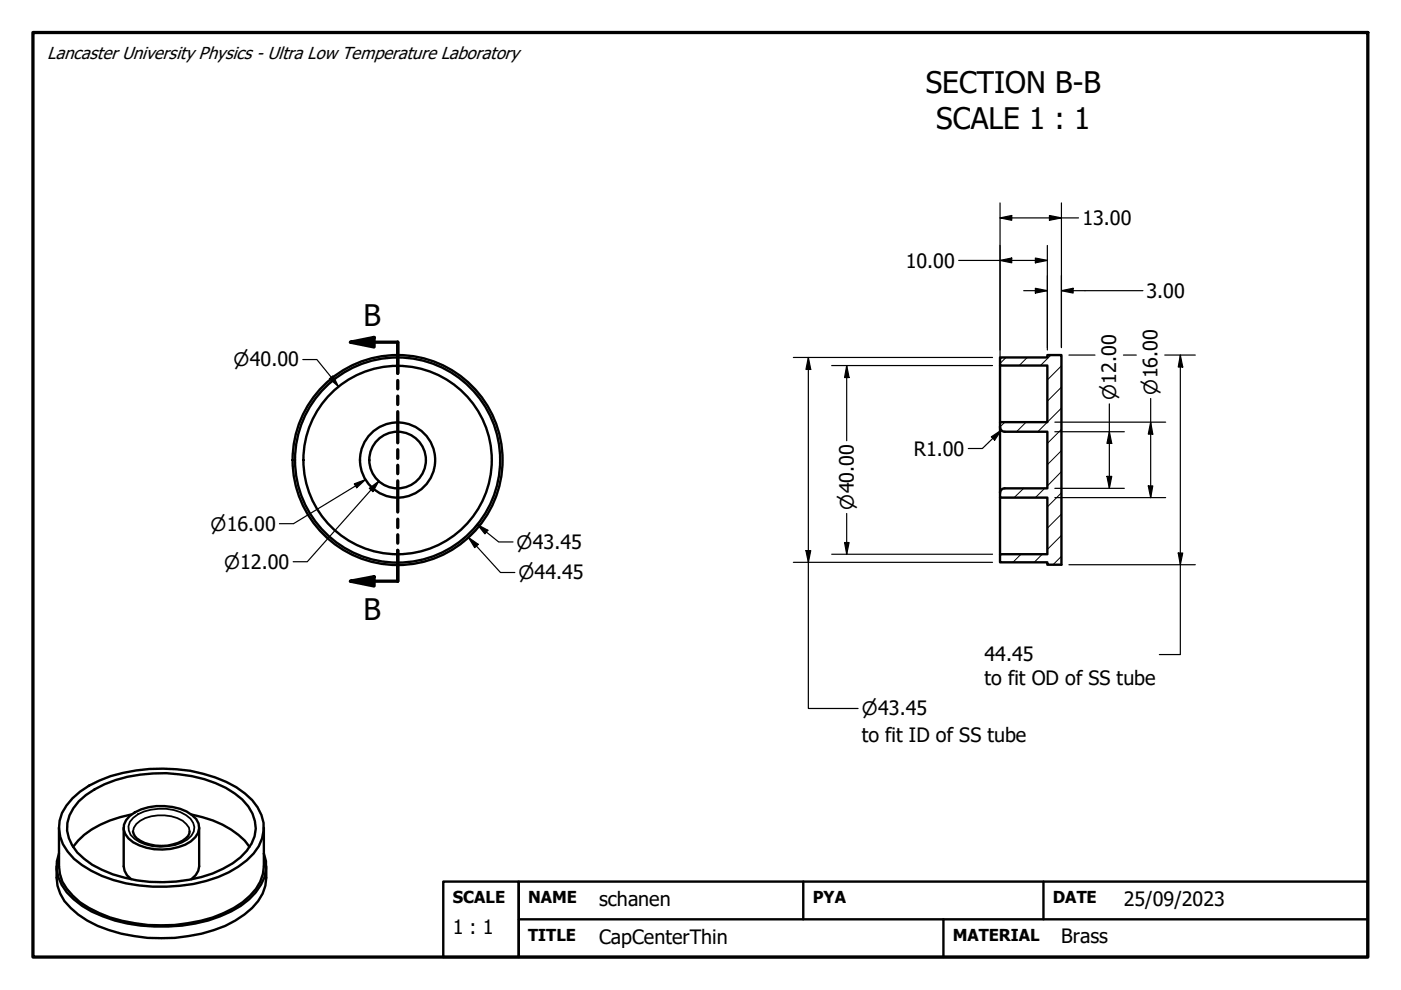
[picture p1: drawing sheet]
<svg xmlns="http://www.w3.org/2000/svg" width="297mm" height="210mm" viewBox="0 0 297 210" stroke-linecap="round" stroke-linejoin="round" font-family="sans-serif">
<!-- layer: Hatch (ANSI) -->
<g fill="none" stroke="#000" stroke-width=".21">
<path d="M213.3 75.8l-1.3 1.3M217.8 75.8l-1.7 1.7M222.8 75.3l-2.2 2.2M225 77.6l-2.9 3M213 89.5l-1 1M217.6 89.5l-2.1 2M225 100l-2.9 3M225 95.5l-2.9 3M225 91l-2.9 3M225 86.5l-5 5M225 82.1l-2.9 3M216.5 117.5l-1.7 1.7"/>
<path d="M217 103.5l-2 2M221 117.5l-1.7 1.7M221.5 103.5l-2 2M225 118l-1.7 1.7M225 113.5l-2.9 3M225 109l-2.9 3M225 104.5l-2.9 3"/>
</g>
<!-- layer: Visible Narrow (ANSI) -->
<path d="M28.2 176.3a3.6 3.6 0 0 1 2.6-2.8 9.6 9.6 0 0 1 7.9 .5l1.4 1.5 .1 .8M28.3 173.4a10.3 10.3 0 0 1 9.9-1.2 4.1 4.1 0 0 1 3 3.2 3.7 3.7 0 0 1-2.7 3.3 10.6 10.6 0 0 1-10-.9 2.76 2.76 0 0 1-.2-4.4z" fill="none" stroke="#000" stroke-width=".38"/>
<!-- layer: Visible (ANSI) -->
<g fill="none" stroke="#000" stroke-width=".51">
<path d="M212 75.8h10.1v-.5h2.9v44.4h-2.9v-.5h-10.1v-1.7h10.1v-12h-10.1v-16h10.1v-12h-10.1zM212 77.5v12M212 90.6a.98 .98 0 0 0 1 .9h9.1v12h-9.1a.99 .99 0 0 0-1 1M212 105.5v12M12.5 175.5v8.2a8.3 8.3 0 0 0 2.9 6.2 21.3 21.3 0 0 0 10.5 5.3 34.4 34.4 0 0 0 21.5-1.6 15.1 15.1 0 0 0 7.8-6.7l.6-1.6 .1-1.6v-8.2M15.4 169.3a23.7 23.7 0 0 1 13.4-5.9 32.6 32.6 0 0 1 21.3 3.5 11.5 11.5 0 0 1 5.8 7.6 8.8 8.8 0 0 1-3.6 7.9 25.3 25.3 0 0 1-14.1 5.4 31 31 0 0 1-20.8-4.4 9.3 9.3 0 0 1-4.8-9.4l.5-1.6 1-1.6zM16.7 169.9a22.4 22.4 0 0 1 13-5.7 32.1 32.1 0 0 1 18.2 2.8 11.3 11.3 0 0 1 6.1 7.1 7.1 7.1 0 0 1-1.7 6.3 20.8 20.8 0 0 1-12.2 6.1 30.5 30.5 0 0 1-20.5-3.1 10.4 10.4 0 0 1-5.4-7.3 8.1 8.1 0 0 1 2.5-6.2zM26.2 175.5v8.2l.2 .9 .5 1 .9 .8M27.5 173a11.7 11.7 0 0 1 13.2-.2 3 3 0 0 1 .7 4.7 9 9 0 0 1-7 2.6 10.6 10.6 0 0 1-7.2-2.3 3 3 0 0 1 .3-4.8zM27.8 172.7a21 21 0 0 0-11.2 5.5l-1.1 1.3M28.2 176.3a2.68 2.68 0 0 0 1.6 2 9.4 9.4 0 0 0 9.6-.5l.5-.5 .3-1M40.6 172.7a20.9 20.9 0 0 1 11.3 5.5l1 1.3"/>
<path d="M42.2 175.5v8.2l-.2 .9-.5 1-.9 .8M12 183.7a10.3 10.3 0 0 0 4.6 10.2 29.7 29.7 0 0 0 17.6 5 31.4 31.4 0 0 0 15.7-3.7 12.8 12.8 0 0 0 6.4-7.4l.2-1.7v-2.4M12.5 180.9a8.6 8.6 0 0 0 3.1 9.8 27.3 27.3 0 0 0 17.2 5.7 32.1 32.1 0 0 0 18.3-4.3 12.8 12.8 0 0 0 5-6.1l.3-1.7v-1.7l-.5-1.7"/>
<circle cx="84.3" cy="97.5" r="6"/>
<circle cx="84.3" cy="97.5" r="8"/>
<circle cx="84.3" cy="97.5" r="21.8"/>
<circle cx="84.3" cy="97.5" r="20"/>
<circle cx="84.3" cy="97.5" r="22.3"/>
</g>
<!-- layer: Section Line (ANSI) -->
<path d="M74.3 72.6l5-1.1v2.1zM74.3 72.6h10v6.6M84.3 80.7v1.8M84.3 84v1.8M84.3 87.3v6.6M84.3 95.3v1.9M84.3 98.7v1.7M84.3 102v6.6M84.3 110.1v1.8M84.3 113.4v1.8M84.3 116.7v6.5h-10M74.3 123.2l5-.9v1.9z" fill="none" stroke="#000" stroke-width=".7"/>
<path d="M74.3 72.6l5-1.1v2.1zM74.3 123.2l5-.9v1.9z" fill="#000"/>
<!-- layer: Border (ANSI) -->
<path d="M7 6.9h283v196h-283z" fill="none" stroke="#000" stroke-width=".7"/>
<!-- layer: Title (ANSI) -->
<path d="M94 186.9h16v16h-16zM110 186.9h180v16h-180zM110 194.9h180M170.3 186.9v8M200 194.9v8M221.2 186.9v8" fill="none" stroke="#000" stroke-width=".51"/>
<!-- layer: Dimension (ANSI) -->
<g fill="none" stroke="#000" stroke-width=".25">
<path d="M203.3 55.2h18.8M212 55.2l2.5-.5v1zM212 46.2l2.5-.5v1zM212 43v32.9M212 46.2h16.7M219.5 54.7l2.6 .5-2.6 .5zM222.1 52v22.2M222.5 45.7l2.5 .5-2.5 .5zM225 43v30.7M64.2 76.2h3l4.6 5.8M168.2 75.8h42.2M171.4 75.8l.5 2.5h-1z"/>
<path d="M171.4 75.8v74.4h10.5M176.3 77.5h34.1M179.5 77.5l.5 2.5h-.9zM179.5 77.5v15.9M217 61.6h5.1M219.5 61.1l2.6 .5-2.6 .5zM225 61.6l2.5-.5v1zM225 61.6h17.3M226.6 75.3h5.6M238.2 75.3h2.7M247 75.3h6.4M250.3 75.3l.5 2.5h-1z"/>
<path d="M250.3 75.3v63.5h-4.5M69.8 80.3l.8-.6 1.2 2.3zM210.2 92.6l2.1-1.4-1.4 2.1zM212.3 91.2l-4 3.9h-3M223.6 91.5h14.8M223.6 89.5h23.5M235.2 91.5l.5 2.5h-1zM235.2 85.6v17.9M244 89.5l.4 2.5h-.9zM244 84.5v21M75.1 102.6l2.4-.9-1.9 1.7zM77.5 101.7l-15.3 9.3h-3"/>
<path d="M78.3 103.5l2-1.5-1.2 2.2zM80.3 102l-15.1 17.1h-3M99.3 114l2.1 1.4-.8 .7zM99.3 114l6.8 7.4h3.1M101.2 111.2l2.2 1.2-.6 .8zM101.2 111.2l4.5 3.7h3.1M168.2 119.2h42.2M170.9 116.7h1l-.5 2.5zM176.3 117.5h34.1M179.1 115h.9l-.5 2.5zM179.5 108.9v8.6M223.6 103.5h14.8"/>
<path d="M223.6 105.5h23.5M226.6 119.7h26.8M234.7 101h1l-.5 2.5zM243.5 103h.9l-.4 2.5zM249.8 117.3h1l-.5 2.4z"/>
</g>
<g fill="#000">
<path d="M212 55.2l2.5-.5v1zM212 46.2l2.5-.5v1zM219.5 54.7l2.6 .5-2.6 .5zM222.5 45.7l2.5 .5-2.5 .5zM171.4 75.8l.5 2.5h-1zM219.5 61.1l2.6 .5-2.6 .5zM225 61.6l2.5-.5v1zM250.3 75.3l.5 2.5h-1zM69.8 80.3l.8-.6 1.2 2.3zM179.5 77.5l.5 2.5h-.9zM210.2 92.6l2.1-1.4-1.4 2.1zM235.2 91.5l.5 2.5h-1z"/>
<path d="M244 89.5l.4 2.5h-.9zM75.1 102.6l2.4-.9-1.9 1.7zM78.3 103.5l2-1.5-1.2 2.2zM99.3 114l2.1 1.4-.8 .7zM101.2 111.2l2.2 1.2-.6 .8zM170.9 116.7h1l-.5 2.5zM179.1 115h.9l-.5 2.5zM234.7 101h1l-.5 2.5zM243.5 103h.9l-.4 2.5zM249.8 117.3h1l-.5 2.4z"/>
</g>
<g font-size="6.3">
<text x="196.3" y="19.8">SECTION B-B</text>
<text x="198.5" y="27.3">SCALE 1 : 1</text>
<text x="77.1" y="69.1">B</text>
<text x="77.1" y="131.4">B</text>
</g>
<g font-size="4.2">
<text x="229.5" y="47.7">13.00</text>
<text x="192" y="56.7">10.00</text>
<text x="243.1" y="63.2">3.00</text>
<text x="193.7" y="96.6">R1.00</text>
<text x="208.7" y="140.2">44.45</text>
<text x="208.7" y="145.1">to fit OD of SS tube</text>
<text x="182.8" y="157.3">to fit ID of SS tube</text>
<text x="96" y="198">1 : 1</text>
<text x="127" y="192.1">schanen</text>
<text x="238.3" y="192.1">25/09/2023</text>
<text x="127" y="200.1">CapCenterThin</text>
<text x="225" y="199.9">Brass</text>
</g>
<g font-size="3.9">
<text x="49.5" y="77.7">⌀40.00</text>
<text x="245.4" y="83.7" transform="rotate(-90 245.4 83.7)">⌀16.00</text>
<text x="236.7" y="84.8" transform="rotate(-90 236.7 84.8)">⌀12.00</text>
<text x="44.6" y="112.5">⌀16.00</text>
<text x="181" y="108" transform="rotate(-90 181 108)">⌀40.00</text>
<text x="109.5" y="116.4">⌀43.45</text>
<text x="47.5" y="120.6">⌀12.00</text>
<text x="109.9" y="122.8">⌀44.45</text>
<text x="182.8" y="151.7">⌀43.45</text>
</g>
<text font-size="3.7" x="10" y="12.5">Lancaster University Physics - Ultra Low Temperature Laboratory</text>
<g font-size="3.5">
<text x="96" y="191.5">SCALE</text>
<text x="112" y="191.4">NAME</text>
<text x="172.3" y="191.4">PYA</text>
<text x="223.2" y="191.4">DATE</text>
<text x="112" y="199.4">TITLE</text>
<text x="202" y="199.4">MATERIAL</text>
</g>
</svg>
